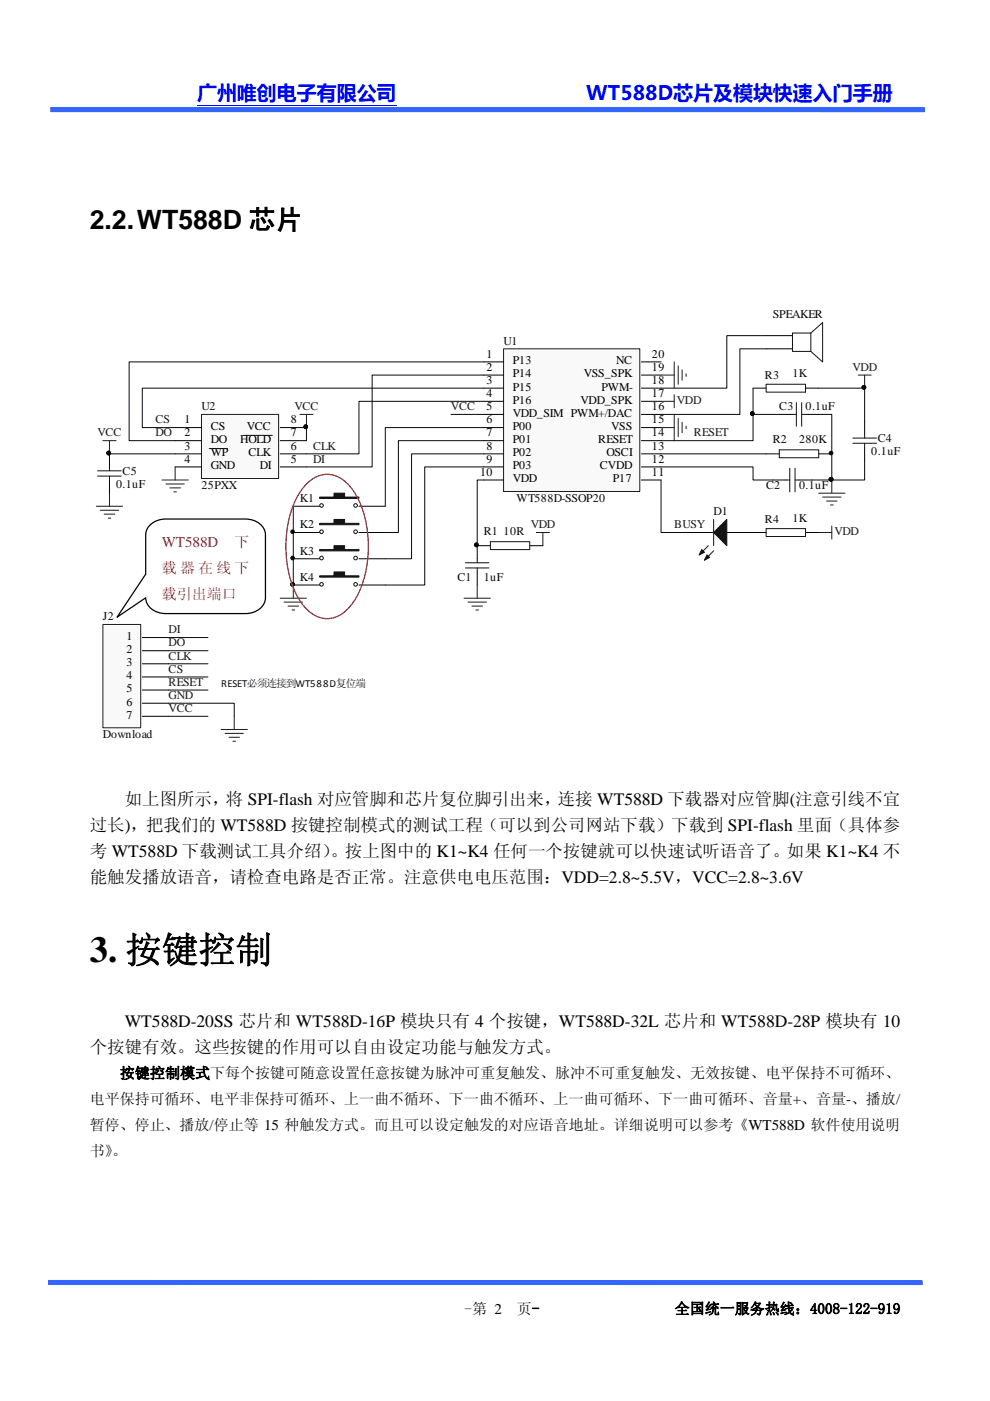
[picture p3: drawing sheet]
<svg xmlns="http://www.w3.org/2000/svg" width="210mm" height="297mm" viewBox="0 0 210 297" stroke-linecap="round" stroke-linejoin="round" font-family="sans-serif">
<path d="M41.8 22.3h42.3" fill="none" stroke="#00f" stroke-width=".21"/>
<path d="M10.7 23.2l185.5 .1M10.2 271.9h185.5" fill="none" stroke="#36f" stroke-width="1.1" stroke-linecap="butt"/>
<path d="M95.7 87.9h6.9" fill="none" stroke="#090909" stroke-width=".21"/>
<path d="M159.7 82.3h2.8M165.3 87.9h2.8M170.9 87.9h2.8M170.9 82.3h2.8M183.4 89.3v2.7M183.4 94.8v2.8M104 115.7h-2.8v2.8M112.4 115.7h2.7M163.9 101.8h2.8M169.5 101.8h2.8M101.2 121.3v2.7" fill="none" stroke="#000" stroke-width=".21"/>
<g fill="none" stroke="#121212" stroke-width=".21">
<path d="M162.5 81.5h8.4v1.6h-8.4zM167.5 99.3v5M168.1 87.9h.8M168.6 99.3v5M168.9 85.4v5M170 87.9h.9M170 85.4v5M180.9 94h5M180.9 92.9h5M183.4 92v.9M183.4 94v.8M98.7 119.3h5"/>
<path d="M101.2 118.5v.8M104 114.9h8.4v1.6h-8.4zM166.7 101.8h.8M168.6 101.8h.9M98.7 120.4h5M101.2 120.4v.9"/>
</g>
<g fill="none" stroke="#1b1b1b" stroke-width=".21">
<path d="M182 79.5h2.8M183.4 79.5v2.8M21.8 93.4h2.8M23.2 93.4v2.8M37.1 99v2.8M63.6 87.9h2.8M65 87.9v2.8M140.2 90.7h2.8M143 87.9v5.5M143.8 88.7v3.9M144.7 89.5v2.3M145.5 90.4v.5"/>
<path d="M20.4 107.3h5.6M21.3 108.2h3.9M22.1 109h2.2M22.9 109.9h.6M23.2 104.6v2.7M34.4 101.8h5.5M35.2 102.6h3.9M36 103.4h2.3M36.9 104.3h.5M113.7 112.9h2.8M115.1 112.9v2.8M98.4 126.8h5.6"/>
<path d="M99.3 127.7h3.9M100.1 128.5h2.2M100.9 129.3h.6M101.2 124v2.8"/>
</g>
<g fill="#090909" stroke="#090909" stroke-width=".21">
<circle cx="183.2" cy="82.1" r=".38"/>
<circle cx="101" cy="115.5" r=".38"/>
<circle cx="23.1" cy="96.1" r=".38"/>
<circle cx="64.8" cy="90.5" r=".39"/>
</g>
<path d="M106.8 74h28.9v30.2h-28.9z" fill-rule="evenodd" fill="#f9f9f9" stroke="#1b1b1b" stroke-width=".21"/>
<g fill="none" stroke="#000" stroke-width=".21">
<path d="M102.6 76.7h4.2M102.6 79.5h4.2M136 76.7h4.2M136 79.5h4.2M102.6 82.3h4.2M102.6 85.1h4.2M102.6 87.9h4.2M102.6 90.7h4.2M102.6 93.4h4.2M102.6 96.2h4.2M102.6 99h4.2M136 82.3h4.2"/>
<path d="M136 85.1h4.2M136 87.9h4.2M136 90.7h4.2M136 93.4h4.2M136 96.2h4.2M136 99h4.2M162.5 96.2h2.8M173.7 96.2h2.7M102.6 101.8h4.2M136 101.8h4.2"/>
</g>
<path d="M165.3 95.4h8.4v1.6h-8.4z" fill="none" stroke="#121212" stroke-width=".21"/>
<circle cx="176.3" cy="96.1" r=".39" fill="#090909" stroke="#090909" stroke-width=".21"/>
<path d="M42.7 87.9h16.4v13.6h-16.4z" fill-rule="evenodd" fill="#f9f9f9" stroke="#1b1b1b" stroke-width=".21"/>
<g fill="none" stroke="#000" stroke-width=".21">
<path d="M162.5 71.2h5.6M162.5 74h5.6M23.2 96.2v2.8M37.1 90.7h5.6M37.1 93.4h5.6M37.1 96.2h5.6M37.1 99h5.6M59.4 90.7h5.6M59.4 93.4h5.6M59.4 96.2h5.6M59.4 99h5.6M23.2 101.8v2.8"/>
<path d="M62.2 107.3h5.6M62.2 112.9h5.6M62.2 118.5h5.6M76.1 107.3h5.6M76.1 112.9h5.6M76.1 118.5h5.6M145.8 112.9h5.6M154.2 112.9h8.3M170.9 112.9h2.8M62.2 124h5.6M76.1 124h5.6"/>
</g>
<path d="M44.4 95.1h3.9M51.6 92.3h6.2" fill="none" stroke="#0e0e0e" stroke-width=".21"/>
<g fill="#090909" stroke="#090909" stroke-width=".21">
<circle cx="64.8" cy="90.5" r=".39"/>
<circle cx="23.1" cy="96.1" r=".38"/>
<circle cx="101" cy="115.5" r=".38"/>
<circle cx="62.1" cy="112.7" r=".39"/>
<circle cx="62.1" cy="118.3" r=".39"/>
<circle cx="62.1" cy="123.9" r=".38"/>
<circle cx="159.6" cy="87.7" r=".38"/>
<circle cx="176.3" cy="101.6" r=".39"/>
</g>
<g fill="none" stroke="#090909" stroke-width=".21">
<path d="M102.6 79.5h-23.7v19.5h-13.9M102.6 76.7h-75.2v16.7h9.7M162.5 74h-5.6v13.9h-16.7M162.5 71.2h-8.3v11.1h-14M23.2 96.2h13.9M102.6 85.1h-26.5v11.1h-11.1M102.6 90.7h-20.9v16.6M102.6 93.4h-18.1v19.5h-2.8M102.6 96.2h-15.3v22.3h-5.6M102.6 99h-12.5v25h-8.4M140.2 96.2h22.3M140.2 99h19.5v2.8h4.2"/>
<path d="M159.7 82.3v5.6M183.4 97.6v4.2h-7M62.2 107.3v16.7M102.6 101.8h-1.4v13.9M140.2 101.8v11.1h5.6"/>
</g>
<g fill="#121212" stroke="#121212" stroke-width=".21">
<path d="M151.4 112.9l2.8-2.8v5.6z"/>
<path d="M148.8 116.5l.6 .6-1.1 .5z"/>
<path d="M150 117.6l.5 .6-1.1 .6z"/>
<path d="M67.8 105.4h3v-.8h2.3v.8h3v.3h-8.3z" fill-rule="evenodd"/>
<path d="M67.8 111h3v-.9h2.3v.9h3v.3h-8.3z" fill-rule="evenodd"/>
<path d="M67.8 116.5h3v-.8h2.3v.8h3v.3h-8.3z" fill-rule="evenodd"/>
<path d="M67.8 122.1h3v-.8h2.3v.8h3v.3h-8.3z" fill-rule="evenodd"/>
</g>
<g fill="none" stroke="#121212" stroke-width=".21">
<path d="M172 70.6l2.5-2.2v8.3l-2.5-2.2M172 70.6h-3.9v3.9h3.9M172 70.6v3.9M20.7 99.8h5M23.2 99v.8M20.7 100.9h5M23.2 100.9v.9M150.2 115.7l-1.9 1.9M151.4 116.8l-2 2M151.4 110.1v5.6M162.5 112.1h8.4v1.6h-8.4z"/>
<circle cx="68.2" cy="118.3" r=".39"/>
<circle cx="68.2" cy="112.7" r=".39"/>
<circle cx="68.2" cy="107.2" r=".38"/>
<circle cx="75.4" cy="118.3" r=".39"/>
<circle cx="75.4" cy="112.7" r=".39"/>
<circle cx="75.4" cy="107.2" r=".39"/>
<circle cx="68.2" cy="123.9" r=".38"/>
<circle cx="75.4" cy="123.9" r=".39"/>
</g>
<g fill="none" stroke="#1b1b1b" stroke-width=".21">
<path d="M140.2 79.5h2.8M143 76.7v5.6M143.8 77.6v3.9M144.7 78.4v2.2M145.5 79.2v.6M140.2 85.1h2.8M143 83.7v2.8M173.7 104.6h5.5M173.7 112.9h2.7M174.5 105.4h3.9M175.3 106.2h2.2M176.1 107.1h.6"/>
<path d="M176.4 101.8v2.8M176.4 111.5v2.8M59.4 126.8h5.6M60.3 127.7h3.9M61.1 128.5h2.2M61.9 129.3h.6M62.2 124v2.8"/>
</g>
<path d="M21.8 132.4h8v21.9h-8z" fill-rule="evenodd" fill="#f9f9f9" stroke="#1b1b1b" stroke-width=".21"/>
<path d="M30.2 135.2h5.6M30.2 138h5.6M30.2 140.7h5.6M30.2 143.5h5.6M30.2 146.3h5.6M30.2 149.1h5.6M30.2 151.9h5.6" fill="none" stroke="#000" stroke-width=".21"/>
<path d="M65 90.7v2.7M102.6 82.3h-72.4v8.4h6.9M165.3 87.9h-5.6v5.5h-19.5M173.7 87.9h2.7v13.9h-4.1M173.7 82.3h9.7v7M35.8 135.2h8.3M35.8 138h8.3M35.8 143.5h8.3M35.8 146.3h8.3M35.8 149.1h13.9v2.8M35.8 140.7h8.3M35.8 151.9h8.3" fill="none" stroke="#090909" stroke-width=".21"/>
<path d="M46.9 154.7h5.6M47.7 155.5h3.9M48.6 156.3h2.2M49.4 157.2h.6M49.7 151.9v2.8" fill="none" stroke="#1b1b1b" stroke-width=".21"/>
<g fill="#090909" stroke="#090909" stroke-width=".21">
<circle cx="159.6" cy="87.7" r=".38"/>
<circle cx="176.3" cy="101.6" r=".39"/>
<circle cx="183.2" cy="82.1" r=".38"/>
<circle cx="64.8" cy="90.5" r=".39"/>
</g>
<path d="M64.7 102.9a5.8 5.8 0 0 1 9.4 0 20.8 20.8 0 0 1 4 14.7 18.9 18.9 0 0 1-4 11.2 5.8 5.8 0 0 1-9.4 0 20.8 20.8 0 0 1-4-14.7 18.9 18.9 0 0 1 4-11.2z" fill="none" stroke="#f00" stroke-width=".26"/>
<path d="M31.6 111.5a4.6 4.6 0 0 1 3.5-1.5h17a3.9 3.9 0 0 1 4.2 3.4v13.3a3.9 3.9 0 0 1-4.2 3.4h-17a3.9 3.9 0 0 1-4.2-3.4l-6.1 4.2 6.1-9.2v-8.3l.1-.7z" fill-rule="evenodd" fill="#fff"/>
<path d="M31.6 111.5a4.6 4.6 0 0 1 3.5-1.5h17a3.9 3.9 0 0 1 4.2 3.4v13.3a3.9 3.9 0 0 1-4.2 3.4h-17a3.9 3.9 0 0 1-4.2-3.4l-6.1 4.2 6.1-9.2v-8.3l.1-.7z" fill="none" stroke="#000" stroke-width=".26"/>
<text font-size="7.8" x="19" y="204">3. 按键控制</text>
<text font-size="5.7" x="19" y="48.5">2.2. WT588D 芯片</text>
<g font-size="4.2" fill="#00f">
<text x="41.8" y="21.2">广州唯创电子有限公司</text>
<text x="124.3" y="21.2">WT588D芯片及模块快速入门手册</text>
</g>
<g font-size="3.7">
<text x="26.5" y="170.7">如上图所示，将 SPI-flash 对应管脚和芯片复位脚引出来，连接 WT588D 下载器对应管脚(注意引线不宜</text>
<text x="19" y="176.2">过长)，把我们的 WT588D 按键控制模式的测试工程（可以到公司网站下载）下载到 SPI-flash 里面（具体参</text>
<text x="19" y="181.7">考 WT588D 下载测试工具介绍）</text>
<text x="70.1" y="181.7">。按上图中的 K1~K4 任何一个按键就可以快速试听语音了。如果 K1~K4 不</text>
<text x="19.1" y="187.2">能触发播放语音，请检查电路是否正常。注意供电电压范围：VDD=2.8~5.5V，VCC=2.8~3.6V</text>
<text x="26.5" y="217.8">WT588D-20SS 芯片和 WT588D-16P 模块只有 4 个按键，WT588D-32L 芯片和 WT588D-28P 模块有 10</text>
<text x="19" y="223.3">个按键有效。这些按键的作用可以自由设定功能与触发方式。</text>
</g>
<g font-size="3.2" fill="#f00">
<text x="34.3" y="116">WT588D</text>
<text x="49.7" y="116">下</text>
<text x="34.3" y="121.5">载 器 在 线 下</text>
<text x="34.3" y="127">载引出端口</text>
</g>
<g font-size="3.2">
<text x="25.4" y="228.6">按键控制模式下每个按键可随意设置任意按键为脉冲可重复触发、脉冲不可重复触发、无效按键、电平保持不可循环、</text>
<text x="19" y="234.1">电平保持可循环、电平非保持可循环、上一曲不循环、下一曲不循环、上一曲可循环、下一曲可循环、音量+、音量-、播放/</text>
<text x="19" y="239.6">暂停、停止、播放/停止等 15 种触发方式。而且可以设定触发的对应语音地址。详细说明可以参考《WT588D 软件使用说明</text>
<text x="19" y="245.1">书》</text>
<text x="23.8" y="245.1">。</text>
<text x="98.5" y="278.6">-第 2</text>
<text x="109.6" y="278.6">页-</text>
<text x="143.1" y="278.6">全国统一服务热线：4008-122-919</text>
</g>
<g font-size="2.5" fill="#090909">
<text x="163.9" y="67.5">SPEAKER</text>
<text x="106.8" y="73">U1</text>
<text x="162.2" y="80.3">R3</text>
<text x="168.1" y="80">1K</text>
<text x="42.7" y="87">U2</text>
<text x="165.3" y="87">C3</text>
<text x="170.9" y="87">0.1uF</text>
<text x="163.9" y="93.9">R2</text>
<text x="169.5" y="93.9">280K</text>
<text x="186.2" y="93.6">C4</text>
<text x="26" y="100.6">C5</text>
<text x="184.8" y="96.4">0.1uF</text>
<text x="24.6" y="103.4">0.1uF</text>
<text x="42.7" y="103.7">25PXX</text>
<text x="63.6" y="106.4">K1</text>
<text x="109.6" y="106.4">WT588D-SSOP20</text>
<text x="162.5" y="103.7">C2</text>
<text x="169.5" y="103.7">0.1uF</text>
<text x="63.6" y="112">K2</text>
<text x="102.6" y="113.4">R1 10R</text>
<text x="151.4" y="109.2">D1</text>
<text x="162.2" y="110.9">R4</text>
<text x="168.1" y="110.6">1K</text>
<text x="63.6" y="117.6">K3</text>
<text x="63.6" y="123.1">K4</text>
<text x="97" y="123.1">C1</text>
<text x="102.6" y="123.1">1uF</text>
<text x="21.8" y="131.5">J2</text>
<text x="21.8" y="156.5">Download</text>
</g>
<g font-size="2.5">
<text x="103.2" y="75.8">1</text>
<text x="108.8" y="77.2">P13</text>
<text x="130.7" y="77.2">NC</text>
<text x="138.3" y="75.8">20</text>
<text x="103.2" y="78.6">2</text>
<text x="103.2" y="81.4">3</text>
<text x="108.8" y="80">P14</text>
<text x="108.8" y="82.8">P15</text>
<text x="123.8" y="80">VSS_SPK</text>
<text x="127.6" y="82.8">PWM-</text>
<text x="138.3" y="78.6">19</text>
<text x="138.3" y="81.4">18</text>
<text x="39.1" y="89.7">1</text>
<text x="61.7" y="89.7">8</text>
<text x="103.2" y="84.2">4</text>
<text x="103.2" y="87">5</text>
<text x="103.2" y="89.7">6</text>
<text x="108.8" y="85.6">P16</text>
<text x="108.8" y="88.4">VDD_SIM PWM+/DAC</text>
<text x="123.1" y="85.6">VDD_SPK</text>
<text x="138.3" y="84.2">17</text>
<text x="138.3" y="89.7">15</text>
<text x="138.3" y="87">16</text>
<text x="39.1" y="92.5">2</text>
<text x="39.1" y="95.3">3</text>
<text x="44.7" y="91.1">CS</text>
<text x="44.7" y="93.9">DO</text>
<text x="51" y="93.9">HOLD</text>
<text x="52.3" y="91.1">VCC</text>
<text x="61.7" y="92.5">7</text>
<text x="61.7" y="95.3">6</text>
<text x="103.2" y="92.5">7</text>
<text x="103.2" y="95.3">8</text>
<text x="108.8" y="91.1">P00</text>
<text x="108.8" y="93.9">P01</text>
<text x="126.9" y="93.9">RESET</text>
<text x="129.6" y="91.1">VSS</text>
<text x="138.3" y="92.5">14</text>
<text x="138.3" y="95.3">13</text>
<text x="39.1" y="98.1">4</text>
<text x="44.7" y="96.7">WP</text>
<text x="44.7" y="99.5">GND</text>
<text x="52.7" y="96.7">CLK</text>
<text x="55.1" y="99.5">DI</text>
<text x="61.7" y="98.1">5</text>
<text x="101.8" y="100.9">10</text>
<text x="103.2" y="98.1">9</text>
<text x="108.8" y="96.7">P02</text>
<text x="108.8" y="99.5">P03</text>
<text x="127.2" y="99.5">CVDD</text>
<text x="128.6" y="96.7">OSCI</text>
<text x="138.3" y="100.9">11</text>
<text x="138.3" y="98.1">12</text>
<text x="108.8" y="102.3">VDD</text>
<text x="130" y="102.3">P17</text>
<text x="26.9" y="135.7">1</text>
<text x="26.9" y="138.5">2</text>
<text x="26.9" y="141.2">3</text>
<text x="26.9" y="144">4</text>
<text x="26.9" y="146.8">5</text>
<text x="26.9" y="149.6">6</text>
<text x="26.9" y="152.4">7</text>
</g>
<g font-size="2.5" fill="#1b1b1b">
<text x="180.8" y="78.6">VDD</text>
<text x="33" y="89.7">CS</text>
<text x="62.4" y="87">VCC</text>
<text x="95.7" y="87">VCC</text>
<text x="143.6" y="85.6">VDD</text>
<text x="20.7" y="92.5">VCC</text>
<text x="33" y="92.5">DO</text>
<text x="66.4" y="95.3">CLK</text>
<text x="147.2" y="92.5">RESET</text>
<text x="66.4" y="98.1">DI</text>
<text x="112.6" y="112">VDD</text>
<text x="143" y="112">BUSY</text>
<text x="177" y="113.4">VDD</text>
<text x="35.8" y="137.1">DO</text>
<text x="35.8" y="134.3">DI</text>
<text x="35.8" y="139.8">CLK</text>
<text x="35.8" y="142.6">CS</text>
<text x="35.8" y="145.4">RESET</text>
<text x="35.8" y="148.2">GND</text>
<text x="35.8" y="151">VCC</text>
</g>
<text font-size="2.3" fill="#090909" x="46.9" y="145.8">RESET必须连接到WT588D复位端</text>
</svg>
